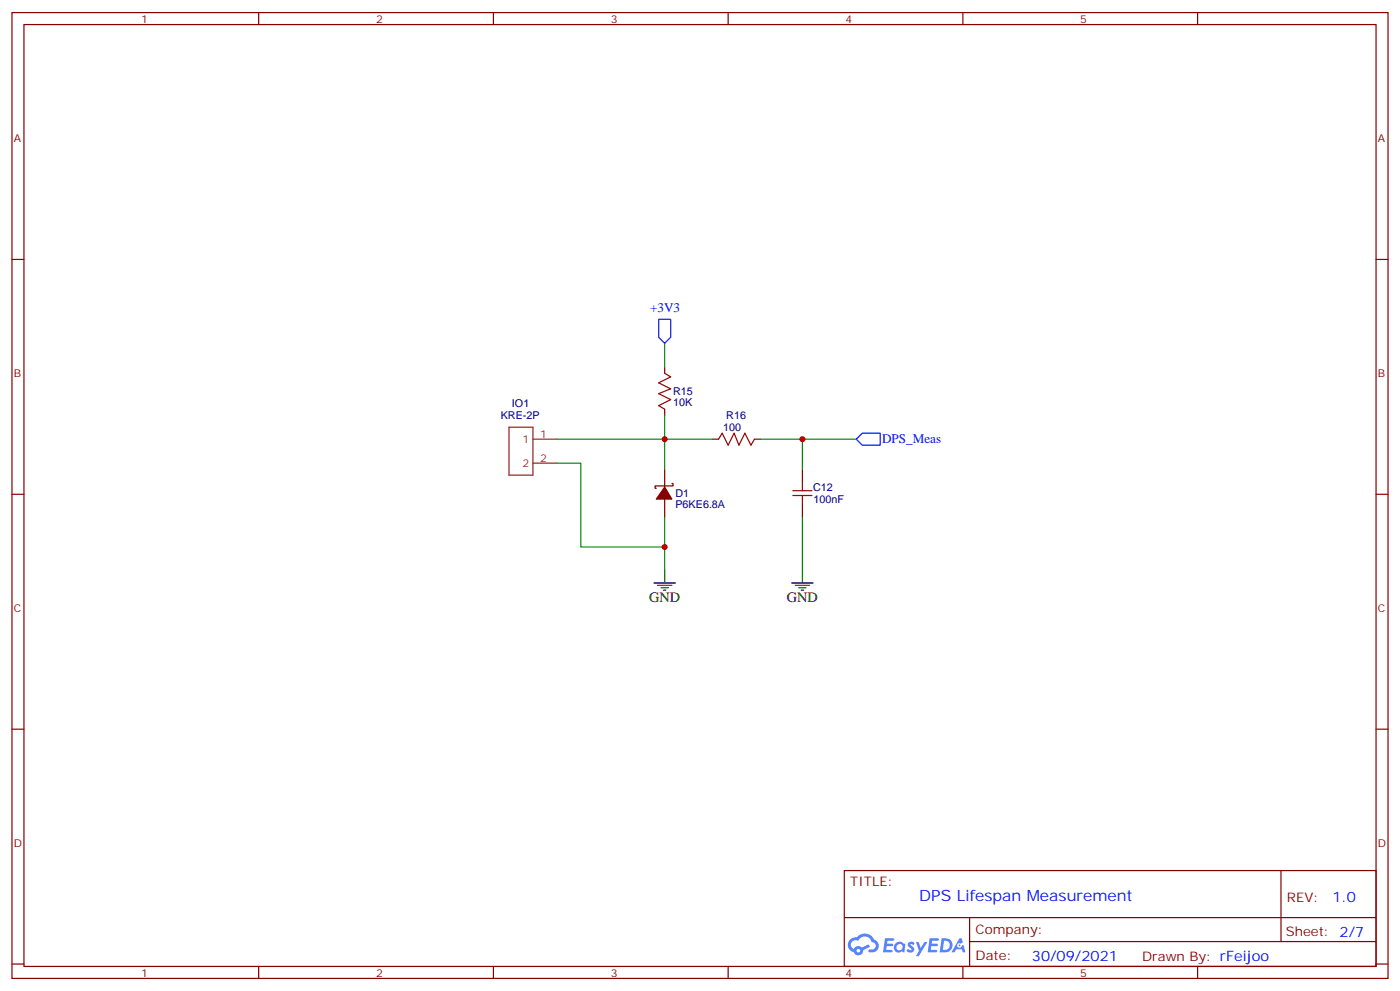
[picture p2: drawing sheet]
<svg xmlns="http://www.w3.org/2000/svg" width="412mm" height="292mm" viewBox="0 0 412 292" stroke-linecap="round" stroke-linejoin="round" font-family="sans-serif">
<g fill="none" stroke="#870000" stroke-width=".35">
<path d="M3.5 3.7h405.4v284.3h-405.4zM7.1 7.2h398.2v277.3h-398.2zM76.2 3.7v3.5M145.3 3.7v3.5M214.5 3.7v3.5M283.6 3.7v3.5M352.8 3.7v3.5M3.5 76.4h3.6M405.3 76.4h3.6M3.5 145.5h3.6M405.3 145.5h3.6M3.5 214.7h3.6"/>
<path d="M405.3 214.7h3.6M248.7 256.3h156.6v28.2h-156.6zM377.3 256.3v20.9M248.7 270.1h156.5M285.6 277.2h119.6M285.6 270.1v14.2M3.5 283.8h3.6M76.2 284.5v3.5M145.3 284.5v3.5M214.5 284.5v3.5M283.6 284.5v3.5M352.8 284.5v3.5"/>
<path d="M405.3 283.8h3.6"/>
</g>
<g fill="#5487ff">
<path d="M267.7 277.5a1.22 1.22 0 0 1 1.7 .2l-.4 .6a.47 .47 0 0 0-.3-.4 .47 .47 0 0 0-.5 .2l.1 .2a1.14 1.14 0 0 1 .8 1.8 1.14 1.14 0 0 1-1.9 0l-.2-.2 .5-.6 .7 .5a.29 .29 0 0 0 .3-.3 .29 .29 0 0 0-.2-.3 1.04 1.04 0 0 1-.6-1.7z"/>
<path d="M260.7 276.2h2.4l.3 .2-.2 .5-1.8 .1-.1 .8h1.5l.3 .4-.3 .4h-1.6l-.2 1.1h1.7l.2 .3-.2 .3-2.6 .1z"/>
<path d="M273.8 276.2h2.4l.3 .2-.1 .5-1.8 .1-.2 .8h1.6l.3 .4-.4 .4-1.6-.1-.1 1.1 1.7 .1 .2 .3-.2 .3-2.6 .1z"/>
<path d="M282.6 276.2h.7l.3 1.3-.6 .3a.69 .69 0 0 0-1 .3 .69 .69 0 0 0 .4 .9 .69 .69 0 0 0 .9-.6l.5-.2 .6 2.2h-.8l-.2-.9h-1.8l-.5 .9h-.8z"/>
<path d="M269.8 277.3h.8l.6 1.8 1.1-1.8h.9l-2.6 4.2h-.8l.9-1.5z"/>
<path d="M277.4 276.2l-.6 4.2h1.3a2.11 2.11 0 0 0 2.5-2.1 2.11 2.11 0 0 0-2.5-2.1zM278.1 277a1.39 1.39 0 0 1 1.7 1.4 1.39 1.39 0 0 1-1.8 1.2h-.3z"/>
<path d="M263.7 277.8a1.54 1.54 0 0 0-.1 2.2 1.54 1.54 0 0 0 2.2 .1l.6 .3 .3-2.3-.2-.3h-.4a1.49 1.49 0 0 0-2.4 0zM264 278.8a.94 .94 0 0 1 1.8 0 .94 .94 0 0 1-1.8 0z"/>
<path d="M250.4 276.6a2.18 2.18 0 0 0 1.1 3.7 1.44 1.44 0 0 0 1.6 .9 1.44 1.44 0 0 0 1.2-1.4l2-1.1-.5-.7-1.9 1a1.47 1.47 0 0 0-2.4 .4 1.39 1.39 0 0 1-.7-1.9 1.39 1.39 0 0 1 2-.5 2.12 2.12 0 0 1 2.2-1.3 2.12 2.12 0 0 1 1.9 1.7 1.14 1.14 0 0 1 1.1 1.4 1.14 1.14 0 0 1-1.7 .7 .43 .43 0 0 0-.5 .4 .43 .43 0 0 0 .4 .5 1.98 1.98 0 0 0 2.5-1.2 1.98 1.98 0 0 0-1.2-2.6 3.1 3.1 0 0 0-5.3-.6l-.9 .1zM252.3 279.9a.55 .55 0 0 1 1.1 0 .55 .55 0 0 1-1.1 0z"/>
<circle cx="282.6" cy="278.3" r=".26"/>
</g>
<path d="M149.9 125.8h7.1v14.1h-7.1zM157 129.3h7M157 136.3h7" fill="none" stroke="#8c2424" stroke-width=".35"/>
<path d="M195.8 109.9l1.8 1-3.6 1.8 3.6 1.8-3.6 1.4 3.6 1.8-3.6 1.7 1.8 1.1M211.7 129.3l1-1.8 1.8 3.6 1.8-3.6 1.4 3.6 1.7-3.6 1.8 3.6 1-1.8M233.5 145.9h5.7M233.5 144.5h5.7M236.4 141.6v2.9M236.4 145.9v2.8" fill="none" stroke="#a10000" stroke-width=".35"/>
<path d="M195.8 108.1v1.8M195.8 120.5v1.7M195.8 138.1v5.3M209.9 129.3h1.8M222.2 129.3h1.8M236.4 138.1v3.5M195.8 146.9v5.3M197.9 142.3h.4v.8h-5.3v.7h.3M236.4 148.7v3.5" fill="none" stroke="#870000" stroke-width=".35"/>
<path d="M194 94h3.6v5.3l-1.8 1.8-1.8-1.8zM252.2 129.3l1.8-1.8h5.3v3.6h-5.3z" fill="none" stroke="#00f" stroke-width=".35"/>
<path d="M195.8 101.1v7M164 136.3h7.1v24.7h24.7M195.8 122.2v7.1h-31.8M209.9 129.3h-14.1v8.8M224 129.3h12.4v8.8M236.4 129.3h15.8M195.8 152.2v15.9M236.4 152.2v15.9" fill="none" stroke="#008700" stroke-width=".35"/>
<path d="M192.6 171.6h6.4M193.7 172.3h4.2M194.7 173h2.1M195.4 173.7h.7M195.8 168.1v3.5M233.2 171.6h6.3M234.2 172.3h4.3M235.3 173h2.1M236 173.7h.7M236.4 168.1v3.5" fill="none" stroke="#000" stroke-width=".35"/>
<path d="M195.8 143.4l2.1 3.5h-4.6z" fill="#870000" stroke="#870000" stroke-width=".35"/>
<g fill="#c00">
<circle cx="195.8" cy="129.3" r=".88"/>
<circle cx="195.8" cy="161" r=".88"/>
<circle cx="236.4" cy="129.3" r=".88"/>
</g>
<text font-size="4.6" fill="#00f" x="270.8" y="265.3">DPS Lifespan Measurement</text>
<g font-size="4.2">
<text x="191.2" y="177.3">GND</text>
<text x="231.8" y="177.3">GND</text>
</g>
<g font-size="4.2" fill="#00f">
<text x="392.5" y="265.6">1.0</text>
<text x="304" y="282.9">30/09/2021</text>
</g>
<g font-size="3.9" fill="#00f">
<text x="191.5" y="91.9">+3V3</text>
<text x="259.8" y="130.3">DPS_Meas</text>
</g>
<g font-size="3.9" fill="#800">
<text x="250.5" y="260.9">TITLE:</text>
<text x="379.1" y="265.6">REV:</text>
<text x="287.4" y="275.1">Company:</text>
<text x="378.7" y="275.7">Sheet: 2/7</text>
<text x="287.4" y="282.8">Date:</text>
<text x="336.4" y="282.8">Drawn By: rFeijoo</text>
</g>
<g font-size="3.2" fill="#800">
<text x="41.6" y="6.7">1</text>
<text x="110.8" y="6.7">2</text>
<text x="179.9" y="6.7">3</text>
<text x="249.1" y="6.7">4</text>
<text x="318.2" y="6.7">5</text>
<text x="4.1" y="41.8">A</text>
<text x="405.9" y="41.8">A</text>
<text x="4.1" y="110.9">B</text>
<text x="405.9" y="110.9">B</text>
<text x="4.1" y="180.1">C</text>
<text x="405.9" y="180.1">C</text>
<text x="4.1" y="249.2">D</text>
<text x="405.9" y="249.2">D</text>
<text x="41.6" y="287.5">1</text>
<text x="110.8" y="287.5">2</text>
<text x="179.9" y="287.5">3</text>
<text x="249.1" y="287.5">4</text>
<text x="318.2" y="287.5">5</text>
</g>
<g font-size="3.2" fill="#000080">
<text x="150.8" y="119.9">IO1</text>
<text x="198.3" y="119.6">10K</text>
<text x="198.3" y="116.4">R15</text>
<text x="147.5" y="123.4">KRE-2P</text>
<text x="213.9" y="123.4">R16</text>
<text x="213" y="126.9">100</text>
<text x="199" y="149.6">P6KE6.8A</text>
<text x="199" y="146.3">D1</text>
<text x="239.5" y="144.5">C12</text>
<text x="239.7" y="148">100nF</text>
</g>
<g font-size="3.2" fill="#8d2323">
<text x="153.9" y="130.4">1</text>
<text x="159.1" y="128.9">1</text>
<text x="153.9" y="137.4">2</text>
<text x="159.1" y="136">2</text>
</g>
</svg>
